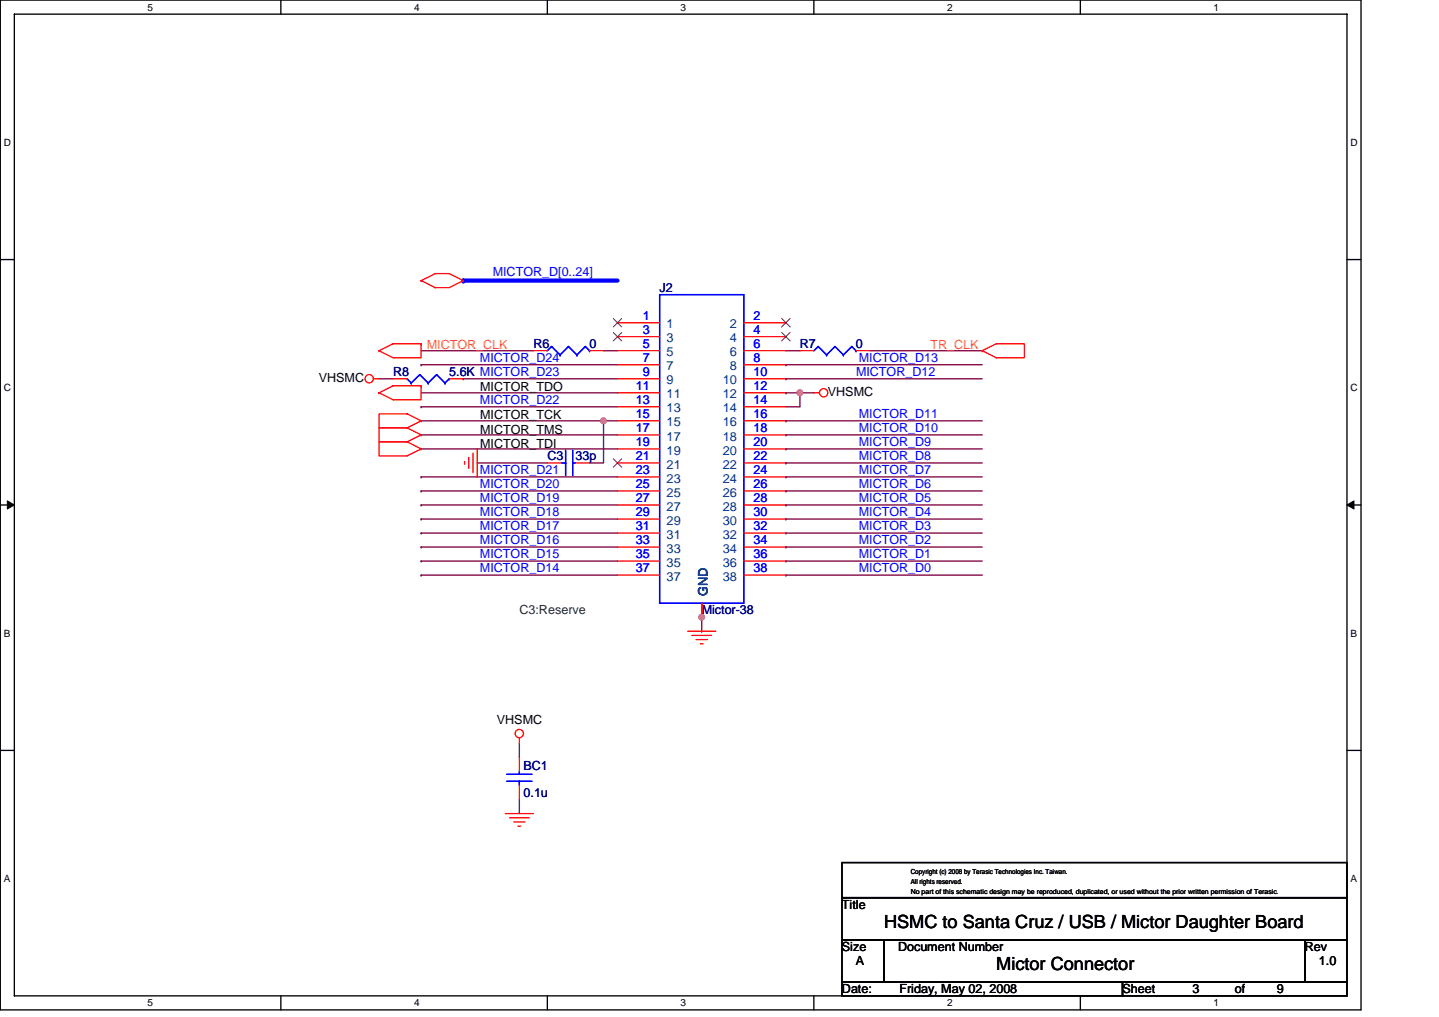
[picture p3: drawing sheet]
<svg xmlns="http://www.w3.org/2000/svg" width="297mm" height="210mm" viewBox="0 0 297 210" stroke-linecap="round" stroke-linejoin="round" font-family="sans-serif">
<path d="M.1 0h280.8v208.5h-280.8zM3 2.9h275v202.7h-275z" fill="none" stroke="#000" stroke-width=".28"/>
<g fill="#fff">
<path d="M30.5 .3h1.1v2.3h-1.1z"/>
<path d="M30.5 205.9h1.1v2.3h-1.1z"/>
</g>
<path d="M58 0v2.9M58 205.6v2.9" fill="none" stroke="#000" stroke-width=".28"/>
<g fill="#fff">
<path d="M85.5 .3h1.1v2.3h-1.1z"/>
<path d="M85.5 205.9h1.1v2.3h-1.1z"/>
</g>
<path d="M113 0v2.9M113 205.6v2.9" fill="none" stroke="#000" stroke-width=".28"/>
<g fill="#fff">
<path d="M140.5 .3h1.1v2.3h-1.1z"/>
<path d="M140.5 205.9h1.1v2.3h-1.1z"/>
</g>
<path d="M168 0v2.9M168 205.6v2.9" fill="none" stroke="#000" stroke-width=".28"/>
<g fill="#fff">
<path d="M195.5 .3h1.2v2.3h-1.2z"/>
<path d="M195.5 205.9h1.2v2.3h-1.2z"/>
</g>
<path d="M223 0v2.9M223 205.6v2.9" fill="none" stroke="#000" stroke-width=".28"/>
<g fill="#fff">
<path d="M250.5 .3h1.2v2.3h-1.2z"/>
<path d="M250.5 205.9h1.2v2.3h-1.2z"/>
<path d="M.8 28.3h1.5v2.3h-1.5z"/>
<path d="M278.8 28.3h1.5v2.3h-1.5z"/>
<path d="M.8 78.9h1.5v2.3h-1.5z"/>
<path d="M278.8 78.9h1.5v2.3h-1.5z"/>
</g>
<path d="M.1 53.6h2.9M278 53.6h2.9" fill="none" stroke="#000" stroke-width=".28"/>
<g fill="#fff">
<path d="M.8 129.6h1.4v2.3h-1.4z"/>
<path d="M278.8 129.6h1.4v2.3h-1.4z"/>
</g>
<path d="M.1 104.3h2.9M278 104.3h2.9" fill="none" stroke="#000" stroke-width=".28"/>
<path d="M1.5 103.4l1.5 .9-1.5 .8zM278 104.3l1.5-.9v1.7z" fill="#000" stroke="#000" stroke-width=".21"/>
<g fill="#fff">
<path d="M.8 180.3h1.4v2.3h-1.4z"/>
<path d="M278.8 180.3h1.4v2.3h-1.4z"/>
</g>
<path d="M.1 154.9h2.9M278 154.9h2.9M173.8 178.1h104.2v7.2h-104.2zM173.8 194h8.7v8.7h-8.7zM173.8 185.3h104.2v8.7h-104.2zM182.5 194h86.9v8.7h-86.9zM269.4 194h8.6v8.7h-8.6zM173.8 202.7h57.9v2.9h-57.9zM231.7 202.7h46.3v2.9h-46.3z" fill="none" stroke="#000" stroke-width=".28"/>
<g fill="none" stroke="#800040" stroke-width=".28">
<path d="M78.2 78.2h2.9M86.9 75.3h.1M86.9 72.4h23.2M86.9 75.3h40.6M95.6 78.2h.1M95.6 78.2h31.9M124.6 72.4h2.9M162.2 72.4h2.9M162.2 78.2h.1M162.2 75.3h.1M162.2 78.2h40.6M162.2 75.3h40.6"/>
<path d="M179.6 72.4h23.2M86.9 92.7h40.6M86.9 81.1h40.6M86.9 89.8h40.6M86.9 98.5h.1M86.9 84h.1M86.9 86.9h37.7M86.9 98.5h40.6M86.9 84h40.6M98.5 95.6h14.5M124.6 86.9h.1M124.6 86.9v8.7h-2.9"/>
<path d="M124.6 86.9h2.9M162.2 81.1h.1M162.2 98.5h.1M162.2 95.6h.1M162.2 92.7h.1M162.2 89.8h.1M162.2 86.9h.1M162.2 86.9h40.6M162.2 81.1h2.9M162.2 98.5h40.6M162.2 95.6h40.6M162.2 92.7h40.6"/>
<path d="M162.2 89.8h40.6M165.1 81.1h.1M165.1 81.1v2.9h-2.9M165.1 81.1h2.9M86.9 118.7h.1M86.9 115.8h.1M86.9 112.9h.1M86.9 110.1h.1M86.9 107.2h.1M86.9 104.3h.1M86.9 101.4h.1M86.9 118.7h40.6"/>
<path d="M86.9 115.8h40.6M86.9 112.9h40.6M86.9 110.1h40.6M86.9 107.2h40.6M86.9 104.3h40.6M86.9 101.4h40.6M162.2 118.7h.1M162.2 115.8h.1M162.2 112.9h.1M162.2 110.1h.1M162.2 107.2h.1M162.2 104.3h.1"/>
<path d="M162.2 101.4h.1M162.2 118.7h40.6M162.2 115.8h40.6M162.2 112.9h40.6M162.2 110.1h40.6M162.2 107.2h40.6M162.2 104.3h40.6M162.2 101.4h40.6M144.8 130.3h.1M144.8 127.4v2.9M107.2 153.5v2.9M107.2 165.1v2.9"/>
</g>
<g fill="#f0f" stroke="#f0f" stroke-width=".28">
<circle cx="124.6" cy="86.9" r=".57"/>
<circle cx="165.1" cy="81.1" r=".57"/>
<circle cx="144.8" cy="127.4" r=".57"/>
</g>
<path d="M95.6 57.9h.1M95.6 57.9h31.9" fill="none" stroke="#00f" stroke-width=".87"/>
<g fill="none" stroke="#f00" stroke-width=".28">
<path d="M86.9 57.9l2.9-1.4h2.9l2.9 1.4M86.9 57.9h.1M86.9 57.9l2.9 1.5h2.9l2.9-1.5M95.6 57.9h.1M77.1 78.2h1.1M78.2 72.4h.1M81.1 78.2h2.9M86.9 79.7h-5.8l-2.9 1.4M86.9 79.7v2.8h-5.8l-2.9-1.4M86.9 79.7h.1M86.9 71h-5.8l-2.9 1.4M86.9 71v2.9h-5.8l-2.9-1.5"/>
<path d="M86.9 71h.1M92.7 78.2h2.9M110.1 72.4h2.9M121.7 72.4h2.9M127.5 72.4h8.7M127.5 66.6h8.7M127.5 69.5h8.7M127.5 75.3h8.7M127.5 78.2h8.7M153.5 72.4h8.7M153.5 66.6h8.7M153.5 69.5h8.7"/>
<path d="M153.5 75.3h8.7M153.5 78.2h8.7M165.1 72.4h2.9M176.7 72.4h2.9M202.8 72.4l2.9-1.4h5.8v2.9h-5.8zM202.8 72.4h.1M78.2 81.1h.1M84 91.2h-5.8v2.9h5.8l2.9-1.4M84 88.3h-5.8v2.9h5.8M84 91.2l2.9 1.5M84 88.3l2.9 1.5M86.9 92.7h.1"/>
<path d="M86.9 89.8h.1M86.9 86.9l-2.9-1.5h-5.8v2.9h5.8M86.9 86.9h.1M86.9 89.8l-2.9 1.4M86.9 86.9l-2.9 1.4M95.9 95.3v.6M96.8 94.4v2.3M97.6 93.6v4M98.5 92.7v5.8M113 95.6h2.9M118.8 95.6h2.9M127.5 95.6h8.7"/>
<path d="M127.5 81.1h8.7M127.5 84h8.7M127.5 86.9h8.7M127.5 89.8h8.7M127.5 92.7h8.7M127.5 98.5h8.7M153.5 95.6h8.7M153.5 81.1h8.7M153.5 84h8.7M153.5 86.9h8.7M153.5 89.8h8.7M153.5 92.7h8.7"/>
<path d="M153.5 98.5h8.7M168 81.1h1.2M127.5 101.4h8.7M127.5 104.3h8.7M127.5 107.2h8.7M127.5 110.1h8.7M127.5 112.9h8.7M127.5 115.8h8.7M127.5 118.7h8.7M153.5 101.4h8.7M153.5 104.3h8.7M153.5 107.2h8.7"/>
<path d="M153.5 110.1h8.7M153.5 112.9h8.7M153.5 115.8h8.7M153.5 118.7h8.7M141.9 130.3h5.8M142.8 131.2h4.1M143.7 132.1h2.3M144.6 132.9h.5M144.8 124.5v2.9M107.2 152.3v1.2M107.2 156.4v2.9M104.3 168h5.8"/>
<path d="M105.2 168.8h4M106 169.7h2.4M106.9 170.6h.6M107.2 162.2v2.9"/>
<circle cx="76.2" cy="78.2" r=".86"/>
<circle cx="170" cy="81.1" r=".86"/>
<circle cx="107.2" cy="151.5" r=".86"/>
</g>
<g fill="none" stroke="#00f" stroke-width=".28">
<path d="M84 78.2l.9 .9M84.9 79.1h.1M86.7 77.3h.1M86.7 77.3l-1.8 1.8M86.7 77.3l1.7 1.8M88.4 79.1h.1M90.1 77.3h.1M90.1 77.3l-1.7 1.8M90.1 77.3l1.8 1.8M91.9 79.1h.1M92.7 78.2h.1M92.7 78.2l-.8 .9"/>
<path d="M113.9 71.5h.1M113.9 71.5l-.9 .9M113.9 71.5l1.7 1.8M115.6 73.3h.1M117.3 71.5h.1M117.3 71.5l-1.7 1.8M117.3 71.5l1.8 1.8M119.1 73.3h.1M120.8 71.5h.1M120.8 71.5l-1.7 1.8M120.8 71.5l.9 .9M121.7 72.4h.1"/>
<path d="M136.2 60.8h17.3v63.7h-17.3zM168.9 71.5h.1M168.9 71.5l-.9 .9M168.9 71.5l1.7 1.8M170.6 73.3h.1M172.4 71.5h.1M172.4 71.5l-1.8 1.8M172.4 71.5l1.7 1.8M174.1 73.3h.1M175.8 71.5h.1M175.8 71.5l-1.7 1.8M175.8 71.5l.9 .9"/>
<path d="M176.7 72.4h.1M115.9 95.6h.9M116.8 93v5.2M116.8 95.6h.1M118.2 95.6h.6M118.2 93v5.2M104.6 159.9h5.2M107.2 159.3v.6M104.6 161.3h5.2M107.2 161.3h.1M107.2 161.3v.9"/>
</g>
<path d="M126.6 65.8l1.8 1.7M126.6 68.6l1.8 1.8M128.3 65.8l-1.7 1.7M128.3 68.6l-1.7 1.8M161.4 65.8l1.7 1.7M161.4 68.6l1.7 1.8M163.1 65.8l-1.8 1.7M163.1 68.6l-1.8 1.8M126.6 94.7l1.8 1.8M128.3 94.7l-1.7 1.8" fill="none" stroke="#804000" stroke-width=".21"/>
<g font-size="3.7">
<text x="182.5" y="191.6">HSMC to Santa Cruz / USB / Mictor Daughter Board</text>
<text x="205.7" y="200.3">Mictor Connector</text>
</g>
<g font-size="2.6" fill="#00f">
<text x="101.7" y="57.1">MICTOR_D[0..24]</text>
<text x="132.7" y="66.1">1</text>
<text x="132.7" y="69">3</text>
<text x="132.7" y="71.8">5</text>
<text x="155.6" y="71.8">6</text>
<text x="155.6" y="69">4</text>
<text x="155.6" y="66.1">2</text>
<text x="99.1" y="74.7">MICTOR_D24</text>
<text x="132.7" y="74.7">7</text>
<text x="132.7" y="77.6">9</text>
<text x="155.6" y="77.6">10</text>
<text x="155.6" y="74.7">8</text>
<text x="176.7" y="77.6">MICTOR_D12</text>
<text x="177.3" y="74.7">MICTOR_D13</text>
<text x="99.1" y="83.4">MICTOR_D22</text>
<text x="131.2" y="80.5">11</text>
<text x="131.2" y="83.4">13</text>
<text x="155.6" y="80.5">12</text>
<text x="155.6" y="83.4">14</text>
<text x="131.2" y="86.3">15</text>
<text x="131.2" y="89.2">17</text>
<text x="155.6" y="86.3">16</text>
<text x="155.6" y="89.2">18</text>
<text x="177.3" y="89.2">MICTOR_D10</text>
<text x="177.3" y="86.3">MICTOR_D11</text>
<text x="131.2" y="92.1">19</text>
<text x="131.2" y="95">21</text>
<text x="155.6" y="95">22</text>
<text x="155.6" y="92.1">20</text>
<text x="177.3" y="95">MICTOR_D8</text>
<text x="177.3" y="92.1">MICTOR_D9</text>
<text x="99.1" y="100.8">MICTOR_D20</text>
<text x="99.1" y="97.9">MICTOR_D21</text>
<text x="131.2" y="97.9">23</text>
<text x="131.2" y="100.8">25</text>
<text x="155.6" y="97.9">24</text>
<text x="155.6" y="100.8">26</text>
<text x="177.3" y="100.8">MICTOR_D6</text>
<text x="177.3" y="97.9">MICTOR_D7</text>
<text x="99.1" y="106.6">MICTOR_D18</text>
<text x="99.1" y="103.7">MICTOR_D19</text>
<text x="131.2" y="103.7">27</text>
<text x="131.2" y="106.6">29</text>
<text x="155.6" y="106.6">30</text>
<text x="155.6" y="103.7">28</text>
<text x="177.3" y="106.6">MICTOR_D4</text>
<text x="177.3" y="103.7">MICTOR_D5</text>
<text x="99.1" y="112.4">MICTOR_D16</text>
<text x="99.1" y="109.5">MICTOR_D17</text>
<text x="131.2" y="109.5">31</text>
<text x="131.2" y="112.4">33</text>
<text x="155.6" y="109.5">32</text>
<text x="155.6" y="112.4">34</text>
<text x="177.3" y="112.4">MICTOR_D2</text>
<text x="177.3" y="109.5">MICTOR_D3</text>
<text x="99.1" y="118.2">MICTOR_D14</text>
<text x="99.1" y="115.3">MICTOR_D15</text>
<text x="131.2" y="115.3">35</text>
<text x="131.2" y="118.2">37</text>
<text x="155.6" y="115.3">36</text>
<text x="155.6" y="118.2">38</text>
<text x="177.3" y="118.2">MICTOR_D0</text>
<text x="177.3" y="115.3">MICTOR_D1</text>
</g>
<g font-size="2.6" fill="#000080">
<text x="136.2" y="60.3">J2</text>
<text x="110.1" y="71.8">R6</text>
<text x="121.7" y="71.8">0</text>
<text x="165.1" y="71.8">R7</text>
<text x="176.7" y="71.8">0</text>
<text x="81.1" y="77.6">R8</text>
<text x="92.7" y="77.6">5.6K MICTOR_D23</text>
<text x="113" y="95">C3</text>
<text x="118.8" y="95">33p</text>
<text x="144.8" y="126.9">Mictor-38</text>
<text x="108.1" y="159">BC1</text>
<text x="108.1" y="164.5">0.1u</text>
</g>
<g font-size="2.6" fill="#004080">
<text x="137.6" y="67.8">1</text>
<text x="137.6" y="70.7">3</text>
<text x="150.6" y="67.8">2</text>
<text x="150.6" y="70.7">4</text>
<text x="137.6" y="73.6">5</text>
<text x="137.6" y="76.5">7</text>
<text x="150.6" y="73.6">6</text>
<text x="150.6" y="76.5">8</text>
<text x="137.6" y="79.4">9</text>
<text x="137.6" y="82.3">11</text>
<text x="149.2" y="79.4">10</text>
<text x="149.2" y="82.3">12</text>
<text x="137.6" y="85.2">13</text>
<text x="137.6" y="88.1">15</text>
<text x="149.2" y="85.2">14</text>
<text x="149.2" y="88.1">16</text>
<text x="137.6" y="91">17</text>
<text x="137.6" y="93.9">19</text>
<text x="149.2" y="91">18</text>
<text x="149.2" y="93.9">20</text>
<text x="137.6" y="96.8">21</text>
<text x="137.6" y="99.6">23</text>
<text x="149.2" y="96.8">22</text>
<text x="149.2" y="99.6">24</text>
<text x="137.6" y="102.5">25</text>
<text x="137.6" y="105.4">27</text>
<text x="149.2" y="102.5">26</text>
<text x="149.2" y="105.4">28</text>
<text x="137.6" y="108.3">29</text>
<text x="137.6" y="111.2">31</text>
<text x="149.2" y="108.3">30</text>
<text x="149.2" y="111.2">32</text>
<text x="137.6" y="114.1">33</text>
<text x="137.6" y="117">35</text>
<text x="137.6" y="119.9">37</text>
<text x="149.2" y="114.1">34</text>
<text x="149.2" y="117">36</text>
<text x="149.2" y="119.9">38</text>
<text x="146" y="123.1" transform="rotate(-90 146 123.1)">GND</text>
</g>
<g font-size="2.6" fill="#ff8000">
<text x="88.1" y="72.1">MICTOR_CLK</text>
<text x="192" y="72.1">TR_CLK</text>
</g>
<g font-size="2.6">
<text x="65.8" y="78.8">VHSMC</text>
<text x="99.1" y="80.8">MICTOR_TDO</text>
<text x="170.9" y="81.7">VHSMC</text>
<text x="99.1" y="89.5">MICTOR_TMS</text>
<text x="99.1" y="86.6">MICTOR_TCK</text>
<text x="99.1" y="92.4">MICTOR_TDI</text>
<text x="102.6" y="149.5">VHSMC</text>
<text x="173.8" y="187.7">Title</text>
<text x="173.8" y="196.4">Size</text>
<text x="185.4" y="196.4">Document Number</text>
<text x="269.4" y="196.4">Rev</text>
<text x="176.7" y="199.3">A</text>
<text x="272.2" y="199.3">1.0</text>
<text x="173.8" y="205">Date:</text>
<text x="185.7" y="205">Friday, May 02, 2008</text>
<text x="231.7" y="205">Sheet</text>
<text x="246.2" y="205">3</text>
<text x="254.9" y="205">of</text>
<text x="263.6" y="205">9</text>
</g>
<text font-size="2.6" fill="#008000" x="107.2" y="126.9">C3:Reserve</text>
<g font-size="2.1">
<text x="30.5" y="2.2">5</text>
<text x="85.5" y="2.2">4</text>
<text x="140.5" y="2.2">3</text>
<text x="195.5" y="2.2">2</text>
<text x="250.5" y="2.2">1</text>
<text x=".8" y="30.1">D</text>
<text x="278.8" y="30.1">D</text>
<text x=".8" y="80.8">C</text>
<text x="278.8" y="80.8">C</text>
<text x=".8" y="131.4">B</text>
<text x="278.8" y="131.4">B</text>
<text x=".8" y="182.1">A</text>
<text x="278.8" y="182.1">A</text>
<text x="30.5" y="207.8">5</text>
<text x="85.5" y="207.8">4</text>
<text x="140.5" y="207.8">3</text>
<text x="195.5" y="207.8">2</text>
<text x="250.5" y="207.8">1</text>
</g>
<g font-size="1.4">
<text x="188" y="180.6">Copyright (c) 2008 by Terasic Technologies Inc. Taiwan.</text>
<text x="188" y="184.6">No part of this schematic design may be reproduced, duplicated, or used without the prior written permission of Terasic.</text>
<text x="188" y="182.6">All rights reserved.</text>
</g>
</svg>
